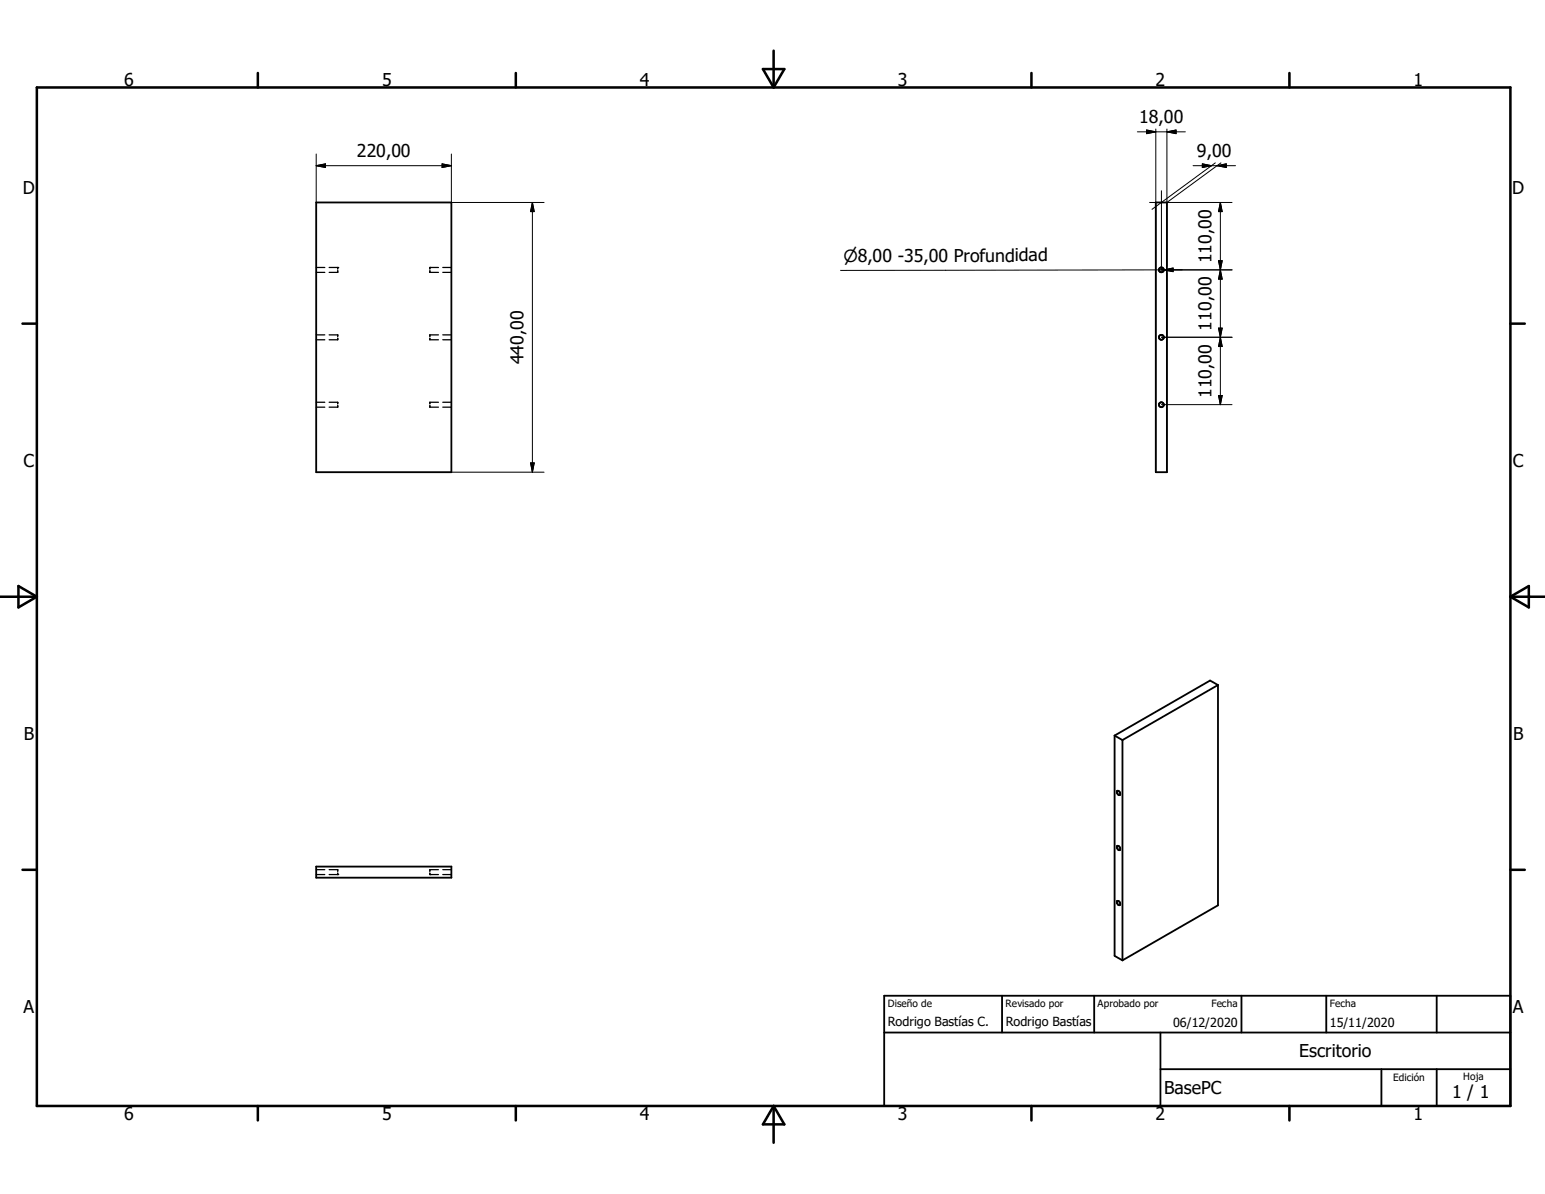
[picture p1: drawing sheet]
<svg xmlns="http://www.w3.org/2000/svg" width="279mm" height="216mm" viewBox="0 0 279 216" stroke-linecap="round" stroke-linejoin="round" font-family="sans-serif">
<g fill="none" stroke="#000" stroke-width=".23">
<path d="M57.2 49.3h1.5M57.2 48.4h1.5M59.5 48.4h1.6M61.1 48.4h.1M61.1 48.4v.2M61.1 48.9v.4h-1.6M77.7 48.4h.1M77.7 48.9v.4h1.6M77.7 48.4h1.6M77.7 48.4v.2M80.1 49.3h1.5M80.1 48.4h1.5"/>
<path d="M57.2 61.4h1.5M57.2 60.5h1.5M57.2 73.6h1.5M57.2 72.7h1.5M59.5 60.5h1.6v.3M59.5 72.7h1.6v.3M61.1 61.1v.3h-1.6M61.1 73.3v.3h-1.6M77.7 61.1v.3h1.6M77.7 73.3v.3h1.6M79.3 60.5h-1.6v.3M79.3 72.7h-1.6v.3"/>
<path d="M80.1 61.4h1.5M80.1 60.5h1.5M80.1 73.6h1.5M80.1 72.7h1.5M57.2 158.1h1.5M57.2 157.3h1.5M59.5 157.3h1.6v.3M59.5 158.1h1.6M61.1 158.1h.1M61.1 157.9v.2M77.7 158.1h.1M77.7 157.9v.2"/>
<path d="M77.7 158.1h1.6M79.3 157.3h-1.6v.3M80.1 158.1h1.5M80.1 157.3h1.5"/>
</g>
<g fill="none" stroke="#000" stroke-width=".33">
<path d="M57.2 36.6h24.4v48.8h-24.4zM209 36.6h2v48.8h-2zM201.6 133l1.4 .8M201.6 133v39.8l1.4 .9M203 133.8v39.9M220.3 123.9l-1.5-.8-17.2 9.9M220.3 123.9l-17.3 9.9M220.3 123.9v39.8l-17.3 10M57.2 156.7h24.4v2h-24.4zM202 153a.49 .49 0 0 1 .5 .2 .49 .49 0 0 1 0 .5 .56 .56 0 0 1-.5-.7zM202 143a.49 .49 0 0 1 .5 .2 .49 .49 0 0 1 0 .6 .56 .56 0 0 1-.5-.8zM202 162.9a.49 .49 0 0 1 .5 .2 .49 .49 0 0 1 0 .6 .56 .56 0 0 1-.5-.8z"/>
<path d="M159.9 186.7h113.2M159.9 180.1h113.2v19.9h-113.2zM181.2 180.1v6.6M197.9 180.1v6.6M209.9 193.3h63.2M209.9 186.7v13.3M224.5 180.1v6.6M239.8 180.1v6.6M249.8 193.3v6.7M259.8 180.1v6.6M259.8 193.3v6.7"/>
<circle cx="210" cy="48.8" r=".44"/>
<circle cx="210" cy="61" r=".45"/>
<circle cx="210" cy="73.2" r=".44"/>
</g>
<g fill="none" stroke="#000" stroke-width=".46">
<path d="M6.7 15.8h266.4v184.2h-266.4zM46.6 13.2v2.6M93.3 13.2v2.6M138 12.5h3.8l-1.9 3.3zM139.9 9.2v6.6M186.5 13.2v2.6M233.2 13.2v2.6M4.1 58.5h2.6M273.1 58.5h2.6M0 107.9h6.7M3.3 106l3.4 1.9-3.4 1.9zM273.1 107.9h6.3"/>
<path d="M273.1 107.9l3.4-1.9v3.8zM4.1 157.3h2.6M273.1 157.3h2.6M46.6 200v2.6M93.3 200v2.6M139.9 200v6.6M139.9 200l1.9 3.3h-3.8zM186.5 200v2.6M233.2 200v2.6"/>
</g>
<g fill="none" stroke="#000" stroke-width=".18">
<path d="M57.2 30h24.4M57.2 30l1.7-.4v.7zM57.2 27.9v8.7M79.9 29.6l1.7 .4-1.7 .3zM81.6 27.9v8.7h16.8M96.3 36.6v48.8M96.3 36.6l.3 1.7h-.7zM205.7 23.8h8.7M207.4 23.5l1.6 .3-1.6 .4zM207.9 36.6h14.9M209 23.3v62.1M210 34.5v14.3"/>
<path d="M211 23.8l1.7-.3v.7zM211 23.3v24.8M215.8 30h7.6M217.4 29.6l1.7 .4-1.7 .3zM219.8 29.5l-11.5 8.4M220.1 30l1.7-.4v.7zM220.7 36.6l.3 1.7h-.6zM220.7 36.6v36.6M220.8 29.5l-9.8 7.1M209.6 48.8h13.2M210.5 48.8l1.6-.3v.6zM210.5 48.8l-58.5 .1"/>
<path d="M211 49.5v35.9M220.4 47.1h.6l-.3 1.7zM220.4 59.3h.6l-.3 1.7zM220.7 48.8l.3 1.7h-.6zM210 61h12.8M210 73.2h12.8M220.4 71.5h.6l-.3 1.7zM220.7 61l.3 1.7h-.6zM81.6 85.4h16.8M95.9 83.7h.7l-.3 1.7z"/>
</g>
<g fill="#000" stroke="#000" stroke-width=".18">
<path d="M57.2 30l1.7-.4v.7zM79.9 29.6l1.7 .4-1.7 .3zM96.3 36.6l.3 1.7h-.7zM207.4 23.5l1.6 .3-1.6 .4zM211 23.8l1.7-.3v.7zM217.4 29.6l1.7 .4-1.7 .3zM220.7 36.6l.3 1.7h-.6zM220.1 30l1.7-.4v.7zM210.5 48.8l1.6-.3v.6zM220.4 47.1h.6l-.3 1.7zM220.4 59.3h.6l-.3 1.7zM220.7 48.8l.3 1.7h-.6z"/>
<path d="M220.4 71.5h.6l-.3 1.7zM220.7 61l.3 1.7h-.6zM95.9 83.7h.7l-.3 1.7z"/>
</g>
<g font-size="3.2">
<text x="22.5" y="15.6">6</text>
<text x="69.1" y="15.6">5</text>
<text x="115.7" y="15.6">4</text>
<text x="162.3" y="15.6">3</text>
<text x="209" y="15.6">2</text>
<text x="255.6" y="15.6">1</text>
<text x="206" y="22.2">18,00</text>
<text x="64.6" y="28.4">220,00</text>
<text x="216.5" y="28.4">9,00</text>
<text x="4.1" y="35">D</text>
<text x="273.5" y="35">D</text>
<text x="219.1" y="47.6" transform="rotate(-90 219.1 47.6)">110,00</text>
<text x="219.1" y="59.8" transform="rotate(-90 219.1 59.8)">110,00</text>
<text x="94.7" y="65.9" transform="rotate(-90 94.7 65.9)">440,00</text>
<text x="219.1" y="72" transform="rotate(-90 219.1 72)">110,00</text>
<text x="4.3" y="84.4">C</text>
<text x="273.6" y="84.4">C</text>
<text x="4.3" y="133.7">B</text>
<text x="273.6" y="133.7">B</text>
<text x="4.3" y="183.1">A</text>
<text x="273.6" y="183.1">A</text>
<text x="235" y="191.1">Escritorio</text>
<text x="210.5" y="197.8">BasePC</text>
<text x="22.5" y="202.6">6</text>
<text x="69.1" y="202.6">5</text>
<text x="115.7" y="202.6">4</text>
<text x="162.3" y="202.6">3</text>
<text x="209" y="202.6">2</text>
<text x="255.6" y="202.6">1</text>
<text x="262.6" y="198.6">1 / 1</text>
</g>
<text font-size="3" x="152.5" y="47.3">n8,00 -35,00 Profundidad</text>
<g font-size="2.3">
<text x="160.5" y="185.5">Rodrigo Bastías C.</text>
<text x="181.9" y="185.5">Rodrigo Bastías</text>
<text x="212.1" y="185.7">06/12/2020</text>
<text x="240.5" y="185.7">15/11/2020</text>
</g>
<g font-size="1.8">
<text x="160.5" y="182.2">Diseño de</text>
<text x="181.9" y="182.1">Revisado por</text>
<text x="198.5" y="182.1">Aprobado por</text>
<text x="219.1" y="182.1">Fecha</text>
<text x="240.5" y="182.1">Fecha</text>
<text x="252" y="195.5">Edición</text>
<text x="264.6" y="195.3">Hoja</text>
</g>
</svg>
